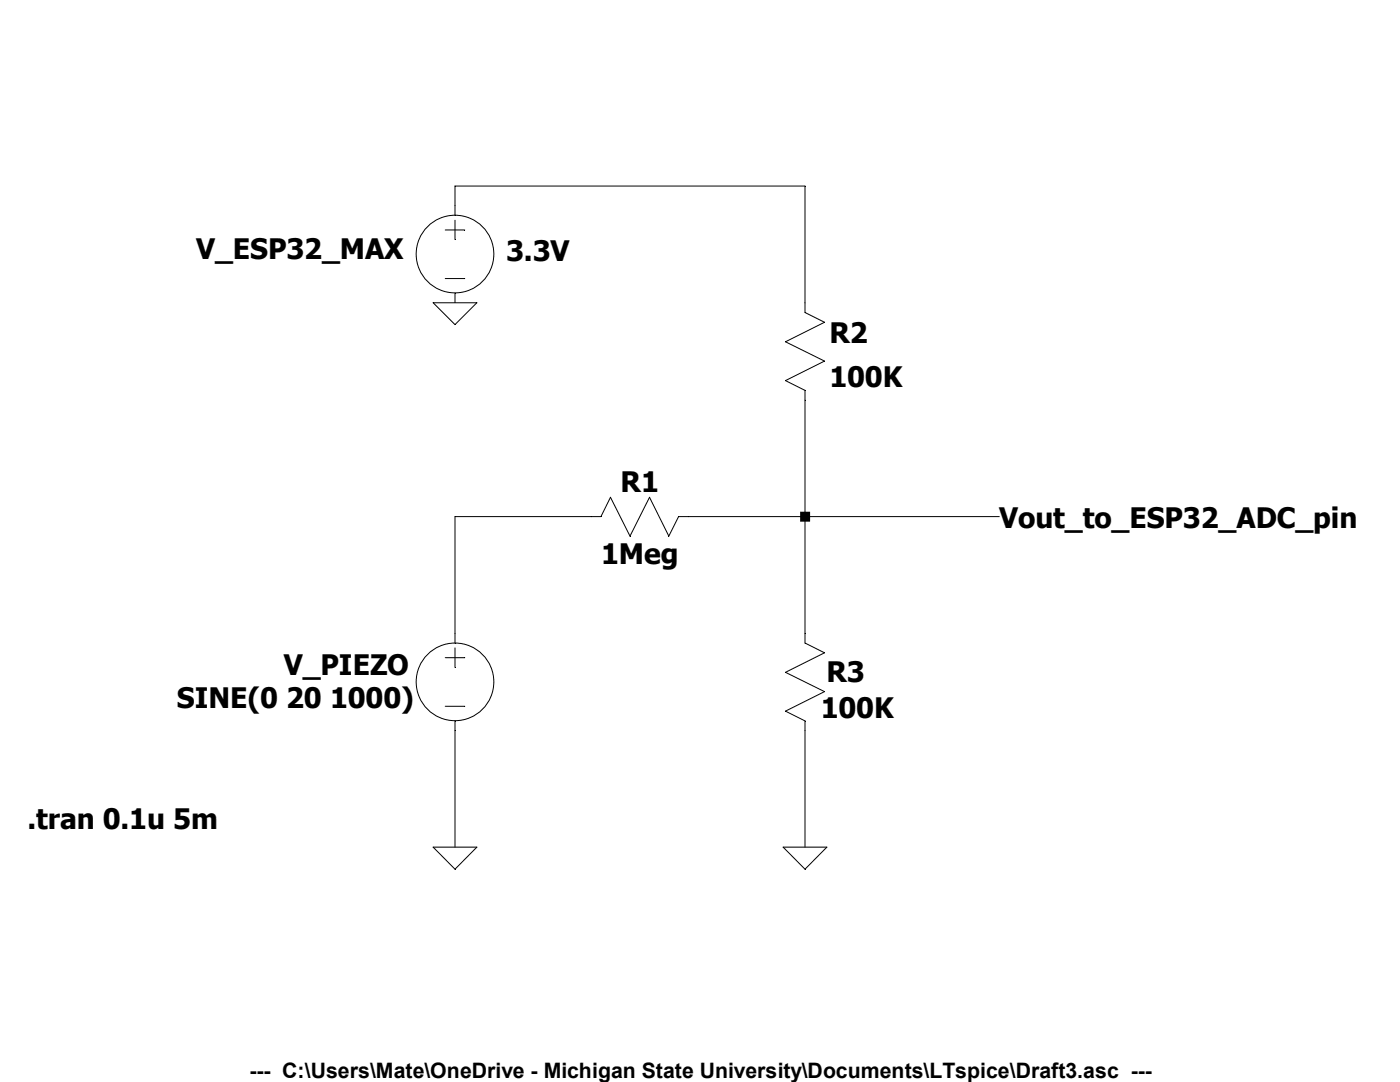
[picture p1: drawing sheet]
Version 4
SHEET 1 936 680
WIRE 464 -176 176 -176
WIRE 176 -160 176 -176
WIRE 464 -80 464 -176
WIRE 288 96 176 96
WIRE 464 96 464 0
WIRE 464 96 368 96
WIRE 624 96 464 96
WIRE 176 192 176 96
WIRE 464 192 464 96
WIRE 176 368 176 272
WIRE 464 368 464 272
FLAG 176 368 0
FLAG 464 368 0
FLAG 176 -80 0
FLAG 624 96 Vout_to_ESP32_ADC_pin
SYMBOL voltage 176 176 R0
WINDOW 3 -229 68 Left 2
WINDOW 123 24 124 Left 2
WINDOW 39 0 0 Left 0
WINDOW 0 -141 41 Left 2
SYMATTR Value SINE(0 20 1000)
SYMATTR InstName V_PIEZO
SYMBOL res 384 80 R90
WINDOW 0 0 56 VBottom 2
WINDOW 3 32 56 VTop 2
SYMATTR InstName R1
SYMATTR Value 1Meg
SYMBOL res 480 288 R180
WINDOW 0 -33 65 Left 2
WINDOW 3 -57 36 Left 2
SYMATTR InstName R3
SYMATTR Value 100K
SYMBOL res 448 -96 R0
SYMATTR InstName R2
SYMATTR Value 100K
SYMBOL voltage 176 -176 R0
WINDOW 0 -213 51 Left 2
WINDOW 3 42 52 Left 2
SYMATTR InstName V_ESP32_MAX
SYMATTR Value 3.3V
TEXT -176 344 Left 2 !.tran 0.1u 5m
